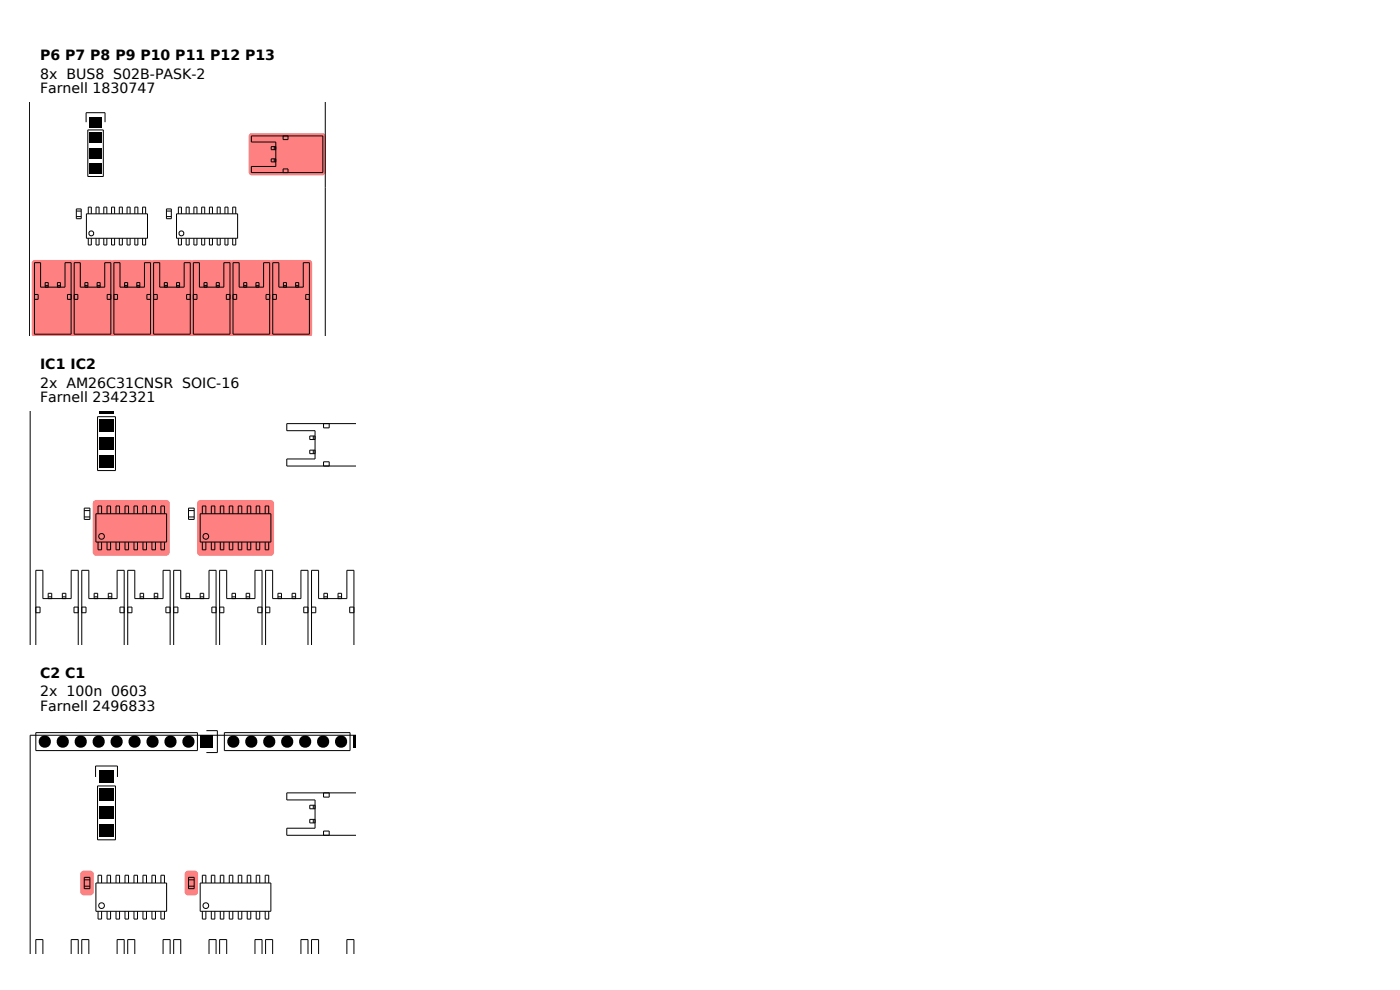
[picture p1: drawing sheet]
<svg xmlns="http://www.w3.org/2000/svg" width="297mm" height="210mm" viewBox="0 0 297 210" stroke-linecap="round" stroke-linejoin="round" font-family="sans-serif">
<g fill="#ff8080">
<path d="M23.8 55.3l.4-.2h7.7a.65 .65 0 0 1 .6 .7v15.3l-.2 .2h-8.5l-.2-.5v-15z"/>
<path d="M32.2 55.3l.5-.2h7.6a.65 .65 0 0 1 .7 .7l-.1 15.3-.1 .2h-8.6l-.2-.5v-15z"/>
<path d="M6.9 55.3l.5-.2h7.6a.65 .65 0 0 1 .7 .7l-.1 15.3-.1 .2h-8.6l-.2-.5v-15z"/>
<path d="M15.3 55.3l.5-.2h7.7a.65 .65 0 0 1 .6 .7l-.1 15.3-.1 .2h-8.6l-.1-.5v-15z"/>
<path d="M40.6 55.3l.5-.2h7.6a.65 .65 0 0 1 .7 .7l-.1 15.3-.1 .2h-8.6l-.2-.5v-15z"/>
<path d="M49 55.3l.5-.2h7.7a.65 .65 0 0 1 .6 .7v15.3l-.2 .2h-8.6l-.1-.5v-15z"/>
<path d="M57.5 55.3l.4-.2h7.7a.65 .65 0 0 1 .6 .7v15.3l-.2 .2h-8.5l-.2-.5v-15z"/>
<path d="M52.9 28.4l.5-.1h15a.65 .65 0 0 1 .7 .6v7.6a.65 .65 0 0 1-.7 .7h-15a.65 .65 0 0 1-.7-.7v-7.6z"/>
</g>
<g fill="none" stroke="#000" stroke-width=".21">
<path d="M6.3 21.7v49.6M18.3 25.9v-2h4v2M18.6 27.6h3.3v9.8h-3.3zM53.3 28.8h15.2v7.8h-15.2v-1.3h5.2v-5.2h-5.2zM58.2 31.1v.7M58.2 33.7v.6M58.5 33.7h-1v.6h1M58.5 31.1h-1v.7h1M60.1 28.8v.8h1v-.8M60.1 36.6v-.8h1v.8M69 21.7v49.6M7.3 55.7h1.3v5.2h5.2v-5.2h1.3v15.2h-7.8z"/>
<path d="M15.7 55.7h1.3v5.2h5.2v-5.2h1.3v15.2h-7.8zM16.2 44.3h1v2.1h-1zM16.2 44.8h1M16.2 45.9h1M18.3 45.4h13v5.1h-13zM18.7 45.4v-1.5h.7v1.5M18.7 50.5v1.5h.7v-1.5M20.4 50.5v1.5h.6v-1.5M20.4 45.4v-1.5h.6v1.5M22 50.5v1.5h.7v-1.5M22 45.4v-1.5h.7v1.5M23.7 50.5v1.5h.6v-1.5"/>
<path d="M23.7 45.4v-1.5h.6v1.5M24.2 55.7h1.3v5.2h5.1v-5.2h1.3v15.2h-7.7zM25.3 50.5v1.5h.7v-1.5M25.3 45.4v-1.5h.7v1.5M27 50.5v1.5h.6v-1.5M27 45.4v-1.5h.6v1.5M28.6 50.5v1.5h.7v-1.5M28.6 45.4v-1.5h.7v1.5M30.3 50.5v1.5h.6v-1.5M30.3 45.4v-1.5h.6v1.5M32.6 55.7h1.3v5.2h5.2v-5.2h1.3v15.2h-7.8zM35.3 44.3h1v2.1h-1z"/>
<path d="M35.3 44.8h1M35.3 45.9h1M37.5 45.4h12.9v5.1h-12.9zM37.8 50.5v1.5h.7v-1.5M37.8 45.4v-1.5h.7v1.5M39.5 50.5v1.5h.6v-1.5M39.5 45.4v-1.5h.6v1.5M41 55.7h1.3v5.2h5.2v-5.2h1.3v15.2h-7.8zM41.1 50.5v1.5h.7v-1.5M41.1 45.4v-1.5h.7v1.5M42.8 50.5v1.5h.6v-1.5M42.8 45.4v-1.5h.6v1.5"/>
<path d="M44.4 50.5v1.5h.7v-1.5M44.4 45.4v-1.5h.7v1.5M46.1 50.5v1.5h.6v-1.5M46.1 45.4v-1.5h.6v1.5M47.7 50.5v1.5h.7v-1.5M47.7 45.4v-1.5h.7v1.5M49.4 50.5v1.5h.6v-1.5M49.4 45.4v-1.5h.6v1.5M49.4 55.7h1.3v5.2h5.2v-5.2h1.3v15.2h-7.8zM57.9 55.7h1.3v5.2h5.1v-5.2h1.3v15.2h-7.7zM7.3 62.5h.8v1h-.8M9.6 60.9v-1h.6v1"/>
<path d="M9.6 60.6h.6M12.2 60.9v-1h.6v1M12.2 60.6h.6M15.1 62.5h-.8v1h.8M15.7 62.5h.8v1h-.8M18 60.9v-1h.7v1M18 60.6h.7M20.6 60.9v-1h.6v1M20.6 60.6h.6M23.5 62.5h-.8v1h.8M24.2 62.5h.7v1h-.7M26.4 60.9v-1h.7v1"/>
<path d="M26.4 60.6h.7M29 60.9v-1h.7v1M29 60.6h.7M31.9 62.5h-.7v1h.7M32.6 62.5h.8v1h-.8M34.9 60.9v-1h.6v1M34.9 60.6h.6M37.5 60.9v-1h.6v1M37.5 60.6h.6M40.4 62.5h-.8v1h.8M41 62.5h.8v1h-.8M43.3 60.9v-1h.6v1"/>
<path d="M43.3 60.6h.6M45.9 60.9v-1h.6v1M45.9 60.6h.6M48.8 62.5h-.8v1h.8M49.4 62.5h.8v1h-.8M51.7 60.9v-1h.7v1M51.7 60.6h.7M54.3 60.9v-1h.7v1M54.3 60.6h.7M57.2 62.5h-.8v1h.8M57.9 62.5h.7v1h-.7M60.1 60.9v-1h.7v1"/>
<path d="M60.1 60.6h.7M62.7 60.9v-1h.7v1M62.7 60.6h.7M65.6 62.5h-.7v1h.7"/>
<circle cx="19.4" cy="49.5" r=".52"/>
<circle cx="38.5" cy="49.5" r=".52"/>
</g>
<path d="M19 24.8h2.6v2.2h-2.6zM19 28.1h2.6v2.2h-2.6zM19 31.4h2.6v2.2h-2.6zM19 34.7h2.6v2.2h-2.6z" fill="#000"/>
<g fill="#ff8080">
<path d="M19.9 106.3l.5-.2h14.9a.75 .75 0 0 1 .7 .7v10.4a.75 .75 0 0 1-.7 .7h-14.9a.75 .75 0 0 1-.7-.7v-10.4z"/>
<path d="M42 106.3l.5-.2h14.9a.75 .75 0 0 1 .7 .7v10.4a.75 .75 0 0 1-.7 .7h-14.9a.75 .75 0 0 1-.7-.7v-10.4z"/>
</g>
<g fill="none" stroke="#000" stroke-width=".21">
<path d="M6.4 87.2v49.6M20.7 88.4h3.8v11.4h-3.8zM66.5 92.5v.7M66.5 95.5v.7M66.8 95.5h-1.1v.7h1.1M66.8 92.5h-1.1v.7h1.1M68.6 89.9v.9h1.2v-.9M68.6 98.9v-.9h1.2v.9M75.5 89.9h-14.7v1.5h6v6h-6v1.5h14.7M17.9 107.8h1.2v2.4h-1.2zM17.9 108.3h1.2M17.9 109.7h1.2"/>
<path d="M20.3 109h15v6h-15zM20.8 109v-1.7h.8v1.7M20.8 115v1.6h.8v-1.6M22.7 115v1.6h.8v-1.6M22.7 109v-1.7h.8v1.7M24.6 115v1.6h.8v-1.6M24.6 109v-1.7h.8v1.7M26.5 115v1.6h.8v-1.6M26.5 109v-1.7h.8v1.7M28.4 115v1.6h.8v-1.6M28.4 109v-1.7h.8v1.7M30.3 115v1.6h.8v-1.6"/>
<path d="M30.3 109v-1.7h.8v1.7M32.2 115v1.6h.8v-1.6M32.2 109v-1.7h.8v1.7M34.1 115v1.6h.8v-1.6M34.1 109v-1.7h.8v1.7M40 107.8h1.2v2.4h-1.2zM40 108.3h1.2M40 109.7h1.2M42.5 109h15v6h-15zM42.9 115v1.6h.8v-1.6M42.9 109v-1.7h.8v1.7M44.8 115v1.6h.8v-1.6"/>
<path d="M44.8 109v-1.7h.8v1.7M46.7 115v1.6h.8v-1.6M46.7 109v-1.7h.8v1.7M48.6 115v1.6h.8v-1.6M48.6 109v-1.7h.8v1.7M50.5 115v1.6h.8v-1.6M50.5 109v-1.7h.8v1.7M52.5 115v1.6h.7v-1.6M52.5 109v-1.7h.7v1.7M54.4 115v1.6h.7v-1.6M54.4 109v-1.7h.7v1.7M56.3 115v1.6h.7v-1.6"/>
<path d="M56.3 109v-1.7h.7v1.7M7.6 136.8v-15.8h1.5v6h6v-6h1.5v15.8M7.6 128.8h.9v1.2h-.9M10.2 127v-1.1h.8v1.1M10.2 126.6h.8M13.2 127v-1.1h.8v1.1M13.2 126.6h.8M16.6 128.8h-.9v1.2h.9M17.3 136.8v-15.8h1.5v6h6v-6h1.5v15.8M17.3 128.8h.9v1.2h-.9M20 127v-1.1h.7v1.1M20 126.6h.7"/>
<path d="M23 127v-1.1h.7v1.1M23 126.6h.7M26.3 128.8h-.9v1.2h.9M27.1 136.8v-15.8h1.5v6h6v-6h1.5v15.8M27.1 128.8h.9v1.2h-.9M29.7 127v-1.1h.8v1.1M29.7 126.6h.8M32.7 127v-1.1h.8v1.1M32.7 126.6h.8M36.1 128.8h-.9v1.2h.9M36.8 136.8v-15.8h1.5v6h6v-6h1.5v15.8M36.8 128.8h.9v1.2h-.9"/>
<path d="M39.5 127v-1.1h.7v1.1M39.5 126.6h.7M42.5 127v-1.1h.7v1.1M42.5 126.6h.7M45.8 128.8h-.9v1.2h.9M46.6 128.8h.9v1.2h-.9M46.6 136.8v-15.8h1.5v6h6v-6h1.5v15.8M49.2 127v-1.1h.8v1.1M49.2 126.6h.8M52.2 127v-1.1h.8v1.1M52.2 126.6h.8M55.6 128.8h-.9v1.2h.9"/>
<path d="M56.3 136.8v-15.8h1.5v6h6v-6h1.5v15.8M56.3 128.8h.9v1.2h-.9M59 127v-1.1h.7v1.1M59 126.6h.7M62 127v-1.1h.7v1.1M62 126.6h.7M65.3 128.8h-.9v1.2h.9M66.1 136.8v-15.8h1.5v6h6v-6h1.5v15.8M66.1 128.8h.9v1.2h-.9M68.7 127v-1.1h.8v1.1M68.7 126.6h.8M71.7 127v-1.1h.8v1.1"/>
<path d="M71.7 126.6h.8M75.1 128.8h-.9v1.2h.9"/>
<circle cx="21.5" cy="113.8" r=".6"/>
<circle cx="43.7" cy="113.8" r=".6"/>
</g>
<path d="M21.1 87.2h3v.6h-3zM21.1 89h3v2.6h-3zM21.1 92.8h3v2.6h-3zM21.1 96.6h3v2.6h-3z" fill="#000"/>
<g fill="#ff8080">
<path d="M39.4 184.9a2.62 2.62 0 0 1 2.2-.1l.4 .4v.3v3.7a.75 .75 0 0 1-.7 .8h-1.4a.75 .75 0 0 1-.7-.8v-3.7z"/>
<path d="M17.3 184.9a2.62 2.62 0 0 1 2.1-.1l.4 .4 .1 .3v3.7a.75 .75 0 0 1-.8 .8h-1.3a.75 .75 0 0 1-.8-.8v-3.7z"/>
</g>
<g fill="none" stroke="#000" stroke-width=".21">
<path d="M7.6 155.4h34.3v3.8h-34.3zM43.8 155h2.3v4.7h-2.3M47.6 155.4h26.7v3.8h-26.7zM75.5 156h-69.1v46.3M20.3 164.8v-2.3h4.6v2.3M20.7 166.7h3.8v11.5h-3.8zM66.5 170.8v.8M66.5 173.8v.8M66.8 173.8h-1.1v.8h1.1M66.8 170.8h-1.1v.8h1.1M68.6 168.2v.9h1.2v-.9M68.6 177.2v-.9h1.2v.9"/>
<path d="M75.5 168.2h-14.7v1.5h6v6h-6v1.5h14.7M17.9 186.1h1.2v2.4h-1.2zM17.9 186.7h1.2M17.9 188h1.2M20.3 187.3h15v6h-15zM20.8 187.3v-1.6h.8v1.6M20.8 193.3v1.7h.8v-1.7M22.7 193.3v1.7h.8v-1.7M22.7 187.3v-1.6h.8v1.6M24.6 193.3v1.7h.8v-1.7M24.6 187.3v-1.6h.8v1.6M26.5 193.3v1.7h.8v-1.7"/>
<path d="M26.5 187.3v-1.6h.8v1.6M28.4 193.3v1.7h.8v-1.7M28.4 187.3v-1.6h.8v1.6M30.3 193.3v1.7h.8v-1.7M30.3 187.3v-1.6h.8v1.6M32.2 193.3v1.7h.8v-1.7M32.2 187.3v-1.6h.8v1.6M34.1 193.3v1.7h.8v-1.7M34.1 187.3v-1.6h.8v1.6M40 186.1h1.2v2.4h-1.2zM40 186.7h1.2M40 188h1.2"/>
<path d="M42.5 187.3h15v6h-15zM42.9 193.3v1.7h.8v-1.7M42.9 187.3v-1.6h.8v1.6M44.8 193.3v1.7h.8v-1.7M44.8 187.3v-1.6h.8v1.6M46.7 193.3v1.7h.8v-1.7M46.7 187.3v-1.6h.8v1.6M48.6 193.3v1.7h.8v-1.7M48.6 187.3v-1.6h.8v1.6M50.5 193.3v1.7h.8v-1.7M50.5 187.3v-1.6h.8v1.6M52.5 193.3v1.7h.7v-1.7"/>
<path d="M52.5 187.3v-1.6h.7v1.6M54.4 193.3v1.7h.7v-1.7M54.4 187.3v-1.6h.7v1.6M56.3 193.3v1.7h.7v-1.7M56.3 187.3v-1.6h.7v1.6M7.6 202.3v-3h1.5v3M15.1 202.3v-3h1.5v3M17.3 202.3v-3h1.5v3M24.8 202.3v-3h1.5v3M27.1 202.3v-3h1.5v3M34.6 202.3v-3h1.5v3M36.8 202.3v-3h1.5v3"/>
<path d="M44.3 202.3v-3h1.5v3M46.6 202.3v-3h1.5v3M54.1 202.3v-3h1.5v3M56.3 202.3v-3h1.5v3M63.8 202.3v-3h1.5v3M66.1 202.3v-3h1.5v3M73.6 202.3v-3h1.5v3"/>
<circle cx="21.5" cy="192.1" r=".6"/>
<circle cx="43.7" cy="192.1" r=".6"/>
</g>
<g fill="#000">
<path d="M42.5 156h2.6v2.6h-2.6zM74.9 156h.6v2.6h-.6zM21.1 163.5h3v2.6h-3zM21.1 167.3h3v2.6h-3zM21.1 171.2h3v2.5h-3zM21.1 175h3v2.6h-3z"/>
<circle cx="9.5" cy="157.3" r="1.31"/>
<circle cx="13.3" cy="157.3" r="1.31"/>
<circle cx="17.1" cy="157.3" r="1.31"/>
<circle cx="20.9" cy="157.3" r="1.31"/>
<circle cx="24.7" cy="157.3" r="1.31"/>
<circle cx="28.6" cy="157.3" r="1.31"/>
<circle cx="32.4" cy="157.3" r="1.31"/>
<circle cx="36.2" cy="157.3" r="1.31"/>
<circle cx="40" cy="157.3" r="1.31"/>
<circle cx="49.5" cy="157.3" r="1.31"/>
<circle cx="53.3" cy="157.3" r="1.31"/>
<circle cx="57.1" cy="157.3" r="1.31"/>
<circle cx="60.9" cy="157.3" r="1.31"/>
<circle cx="64.8" cy="157.3" r="1.31"/>
<circle cx="68.6" cy="157.3" r="1.31"/>
<circle cx="72.4" cy="157.3" r="1.31"/>
</g>
<g font-size="3">
<text x="8.5" y="12.7">P6 P7 P8 P9 P10 P11 P12 P13</text>
<text x="8.5" y="16.7">8x BUS8 S02B-PASK-2</text>
<text x="8.5" y="19.7">Farnell 1830747</text>
<text x="8.5" y="78.2">IC1 IC2</text>
<text x="8.5" y="82.2">2x AM26C31CNSR SOIC-16</text>
<text x="8.5" y="85.2">Farnell 2342321</text>
<text x="8.5" y="143.7">C2 C1</text>
<text x="8.5" y="147.7">2x 100n 0603</text>
<text x="8.5" y="150.7">Farnell 2496833</text>
</g>
</svg>
